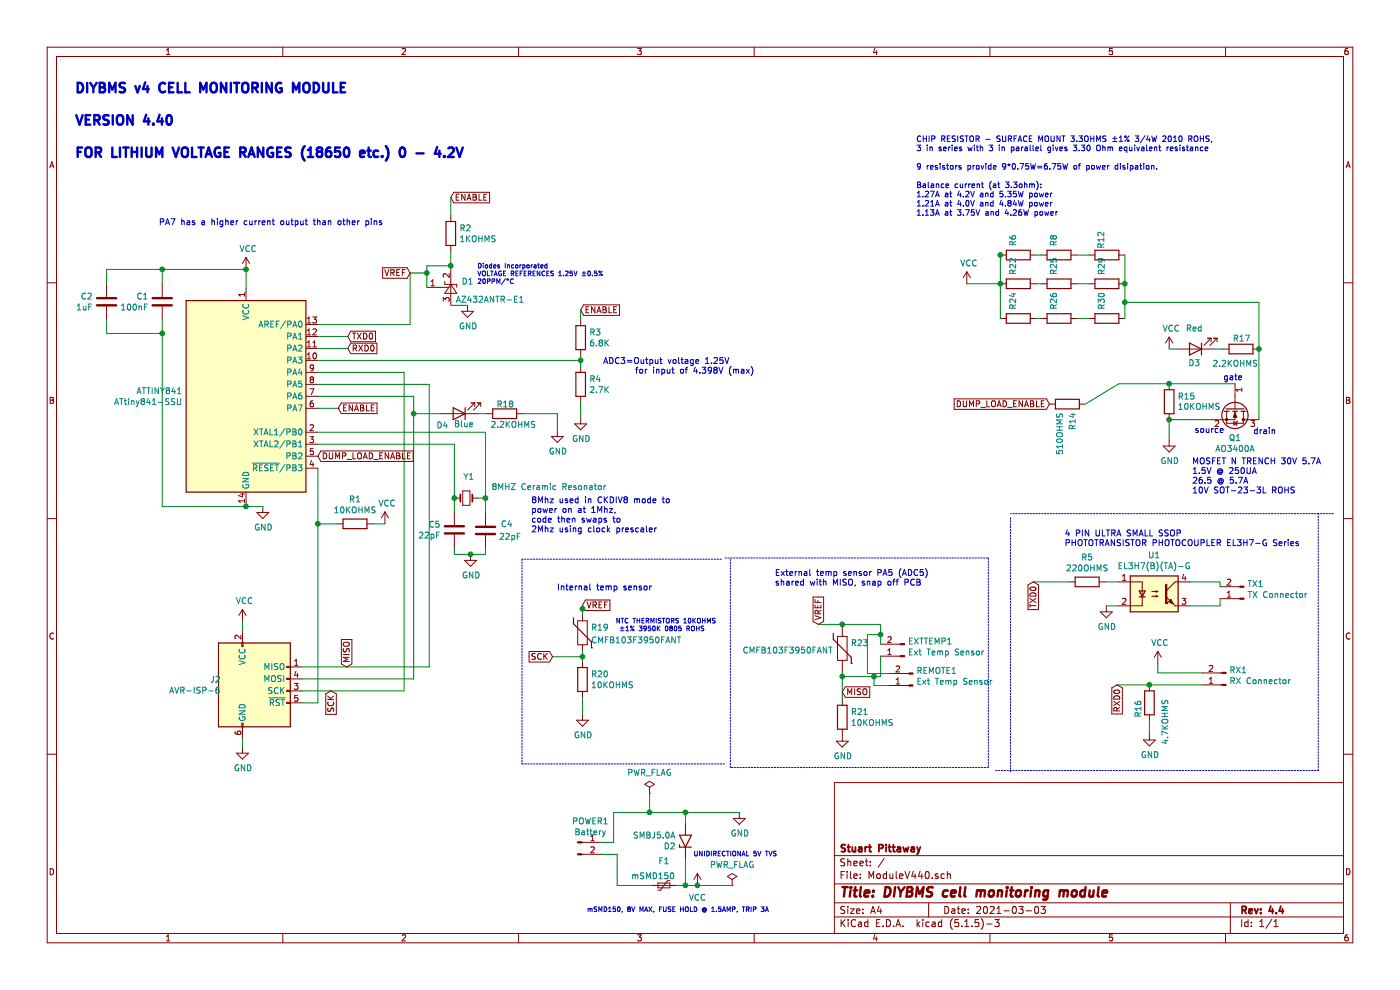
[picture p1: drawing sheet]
EESchema Schematic File Version 4
EELAYER 30 0
EELAYER END
$Descr A4 11693 8268
encoding utf-8
Sheet 1 1
Title "DIYBMS cell monitoring module"
Date "2021-03-03"
Rev "4.4"
Comp "Stuart Pittaway"
Comment1 ""
Comment2 ""
Comment3 ""
Comment4 ""
$EndDescr
$Comp
L MCU_Microchip_ATtiny:ATtiny841-SSU ATTINY841
U 1 1
P 2055 3310
F 0 "ATTINY841" H 1525 3356 50  0000 R CNN
F 1 "ATtiny841-SSU" H 1525 3265 50  0000 R CNN
F 2 "Package_SO:SOIC-14_3.9x8.7mm_P1.27mm" H 2055 3310 50  0001 C CIN
F 3 "http://ww1.microchip.com/downloads/en/DeviceDoc/Atmel-8495-8-bit-AVR-Microcontrollers-ATtiny441-ATtiny841_Datasheet.pdf" H 2055 3310 50  0001 C CNN
F 4 "C219103" H 2055 3310 50  0001 C CNN "LCSCStockCode"
	1    2055 3310
	1    0    0    -1  
$EndComp
$Comp
L power:VCC #PWR0101
U 1 1
P 5825 7395
F 0 "#PWR0101" H 5825 7245 50  0001 C CNN
F 1 "VCC" H 5825 7295 50  0000 C CNN
F 2 "" H 5825 7395 50  0001 C CNN
F 3 "" H 5825 7395 50  0001 C CNN
	1    5825 7395
	1    0    0    -1  
$EndComp
$Comp
L power:GND #PWR0102
U 1 1
P 6175 6785
F 0 "#PWR0102" H 6175 6535 50  0001 C CNN
F 1 "GND" H 6180 6612 50  0000 C CNN
F 2 "" H 6175 6785 50  0001 C CNN
F 3 "" H 6175 6785 50  0001 C CNN
	1    6175 6785
	1    0    0    -1  
$EndComp
Wire Wire Line
	2055 4210 2055 4230
$Comp
L power:PWR_FLAG #FLG0101
U 1 1
P 5425 6625
F 0 "#FLG0101" H 5425 6700 50  0001 C CNN
F 1 "PWR_FLAG" H 5425 6799 50  0000 C CNN
F 2 "" H 5425 6625 50  0001 C CNN
F 3 "~" H 5425 6625 50  0001 C CNN
	1    5425 6625
	1    0    0    -1  
$EndComp
$Comp
L power:PWR_FLAG #FLG0102
U 1 1
P 6115 7395
F 0 "#FLG0102" H 6115 7470 50  0001 C CNN
F 1 "PWR_FLAG" H 6115 7569 50  0000 C CNN
F 2 "" H 6115 7395 50  0001 C CNN
F 3 "~" H 6115 7395 50  0001 C CNN
	1    6115 7395
	1    0    0    -1  
$EndComp
$Comp
L Device:C C1
U 1 1
P 1355 2520
F 0 "C1" H 1241 2566 50  0000 R CNN
F 1 "100nF" H 1241 2475 50  0000 R CNN
F 2 "Capacitor_SMD:C_0805_2012Metric" H 1393 2370 50  0001 C CNN
F 3 "" H 1355 2520 50  0001 C CNN
F 4 "C49678" H 1355 2520 50  0001 C CNN "LCSCStockCode"
F 5 "CC0805KRX7R9BB104" H 1355 2520 50  0001 C CNN "PartNumber"
	1    1355 2520
	1    0    0    -1  
$EndComp
Wire Wire Line
	2055 2250 1355 2250
Wire Wire Line
	1355 2250 1355 2370
Wire Wire Line
	1355 4230 2055 4230
$Comp
L Connector:Conn_01x02_Male POWER1
U 1 1
P 4825 7035
F 0 "POWER1" H 4931 7213 50  0000 C CNN
F 1 "Battery" H 4931 7122 50  0000 C CNN
F 2 "Connector_JST:JST_PH_S2B-PH-K_1x02_P2.00mm_Horizontal" H 4825 7035 50  0001 C CNN
F 3 "https://datasheet.lcsc.com/szlcsc/JST-Sales-America-S2B-PH-K-S-LF-SN_C173752.pdf" H 4825 7035 50  0001 C CNN
F 4 "C265016" H 4825 7035 50  0001 C CNN "LCSCStockCode"
F 5 "S2B-PH-K(LF)(SN)" H 4825 7035 50  0001 C CNN "PartNumber"
	1    4825 7035
	1    0    0    -1  
$EndComp
Wire Wire Line
	2055 2250 2055 2410
Wire Wire Line
	5425 6785 5425 6625
$Comp
L Device:R R1
U 1 1
P 2965 4375
F 0 "R1" V 2758 4375 50  0000 C CNN
F 1 "10KOHMS" V 2849 4375 50  0000 C CNN
F 2 "Resistor_SMD:R_0805_2012Metric" V 2895 4375 50  0001 C CNN
F 3 "" H 2965 4375 50  0001 C CNN
F 4 "C17414" V 2965 4375 50  0001 C CNN "LCSCStockCode"
F 5 "0805W8F1002T5E" V 2965 4375 50  0001 C CNN "PartNumber"
	1    2965 4375
	0    1    1    0   
$EndComp
$Comp
L power:VCC #PWR01
U 1 1
P 3215 4375
F 0 "#PWR01" H 3215 4225 50  0001 C CNN
F 1 "VCC" H 3232 4548 50  0000 C CNN
F 2 "" H 3215 4375 50  0001 C CNN
F 3 "" H 3215 4375 50  0001 C CNN
	1    3215 4375
	1    0    0    -1  
$EndComp
Wire Wire Line
	3115 4375 3215 4375
$Comp
L Connector:AVR-ISP-6 J2
U 1 1
P 2125 5770
F 0 "J2" H 1845 5866 50  0000 R CNN
F 1 "AVR-ISP-6" H 1845 5775 50  0000 R CNN
F 2 "Pin_Headers:Pin_Header_Straight_2x03_Pitch2.54mm" V 1875 5820 50  0001 C CNN
F 3 "https://lcsc.com/product-detail/Pin-Header-Female-Header_Boom-Precision-Elec-2-54mm-2-3P-Header_C65114.html" H 850 5220 50  0001 C CNN
F 4 "C65114" H 2125 5770 50  0001 C CNN "LCSCStockCode"
	1    2125 5770
	1    0    0    -1  
$EndComp
$Comp
L power:VCC #PWR0103
U 1 1
P 2025 5190
F 0 "#PWR0103" H 2025 5040 50  0001 C CNN
F 1 "VCC" H 2042 5363 50  0000 C CNN
F 2 "" H 2025 5190 50  0001 C CNN
F 3 "" H 2025 5190 50  0001 C CNN
	1    2025 5190
	1    0    0    -1  
$EndComp
Wire Wire Line
	2025 5270 2025 5190
$Comp
L power:GND #PWR0104
U 1 1
P 2025 6240
F 0 "#PWR0104" H 2025 5990 50  0001 C CNN
F 1 "GND" H 2030 6067 50  0000 C CNN
F 2 "" H 2025 6240 50  0001 C CNN
F 3 "" H 2025 6240 50  0001 C CNN
	1    2025 6240
	1    0    0    -1  
$EndComp
Wire Wire Line
	2025 6170 2025 6240
Wire Wire Line
	3585 3210 3585 5570
Wire Wire Line
	2655 3210 3585 3210
Wire Wire Line
	3455 3310 2655 3310
Wire Wire Line
	2655 3110 3375 3110
$Comp
L power:GND #PWR0105
U 1 1
P 2195 4230
F 0 "#PWR0105" H 2195 3980 50  0001 C CNN
F 1 "GND" H 2200 4057 50  0000 C CNN
F 2 "" H 2195 4230 50  0001 C CNN
F 3 "" H 2195 4230 50  0001 C CNN
	1    2195 4230
	1    0    0    -1  
$EndComp
Wire Wire Line
	5125 6785 5125 7035
$Comp
L power:VCC #PWR0106
U 1 1
P 2055 2250
F 0 "#PWR0106" H 2055 2100 50  0001 C CNN
F 1 "VCC" H 2072 2423 50  0000 C CNN
F 2 "" H 2055 2250 50  0001 C CNN
F 3 "" H 2055 2250 50  0001 C CNN
	1    2055 2250
	1    0    0    -1  
$EndComp
Connection ~ 2055 2250
Wire Wire Line
	2815 4375 2655 4375
Connection ~ 2055 4230
Wire Wire Line
	2195 4230 2055 4230
$Comp
L Reference_Voltage:LM385Z-ADJ D1
U 1 1
P 3765 2400
F 0 "D1" V 3811 2312 50  0000 R CNN
F 1 "AZ432ANTR-E1" V 3660 2360 50  0000 R CNN
F 2 "Package_TO_SOT_SMD:SOT-23" H 3765 2200 50  0001 C CIN
F 3 "https://datasheet.lcsc.com/szlcsc/Diodes-Incorporated-AZ432ANTR-E1_C84139.pdf" H 3765 2400 50  0001 C CIN
F 4 "C84139" V 3765 2400 50  0001 C CNN "LCSCStockCode"
F 5 "AZ432ANTR-E1" V 3765 2400 50  0001 C CNN "PartNumber"
	1    3765 2400
	0    -1   -1   0   
$EndComp
$Comp
L Device:R R2
U 1 1
P 3765 1950
F 0 "R2" H 3835 1996 50  0000 L CNN
F 1 "1KOHMS" H 3835 1905 50  0000 L CNN
F 2 "Resistor_SMD:R_0805_2012Metric" V 3695 1950 50  0001 C CNN
F 3 "" H 3765 1950 50  0001 C CNN
F 4 "C17513" V 2965 4050 50  0001 C CNN "LCSCStockCode"
F 5 "0805W8F1001T5E" V 2965 4050 50  0001 C CNN "PartNumber"
	1    3765 1950
	1    0    0    -1  
$EndComp
Wire Wire Line
	3765 2250 3765 2220
Connection ~ 3765 2220
Wire Wire Line
	3765 2220 3765 2100
Wire Wire Line
	3765 2550 3905 2550
$Comp
L power:GND #PWR0107
U 1 1
P 3905 2550
F 0 "#PWR0107" H 3905 2300 50  0001 C CNN
F 1 "GND" H 3910 2377 50  0000 C CNN
F 2 "" H 3905 2550 50  0001 C CNN
F 3 "" H 3905 2550 50  0001 C CNN
	1    3905 2550
	1    0    0    -1  
$EndComp
Text GLabel 2825 3410 2    50   Input ~ 0
ENABLE
Text GLabel 3765 1650 2    50   Input ~ 0
ENABLE
Wire Wire Line
	3765 1650 3765 1800
Text GLabel 4850 2590 2    50   Input ~ 0
ENABLE
Wire Wire Line
	4850 2670 4850 2590
Wire Wire Line
	2655 3410 2835 3410
Text GLabel 2905 2810 2    50   Input ~ 0
TXD0
Wire Wire Line
	2655 2810 2905 2810
Text GLabel 2905 2910 2    50   Input ~ 0
RXD0
Wire Wire Line
	2655 2910 2905 2910
Text Notes 1325 1890 0    50   ~ 0
PA7 has a higher current output than other pins
$Comp
L Isolator:PC817 U1
U 1 1
P 9640 4960
F 0 "U1" H 9640 5285 50  0000 C CNN
F 1 "EL3H7(B)(TA)-G" H 9640 5194 50  0000 C CNN
F 2 "Package_SO:SOP-4_4.4x2.6mm_P1.27mm" H 9440 4760 50  0001 L CIN
F 3 "https://datasheet.lcsc.com/szlcsc/Everlight-Elec-EL3H7-B-TA-G_C32565.pdf" H 9640 4960 50  0001 L CNN
F 4 "C32565" H 9640 4960 50  0001 C CNN "LCSCStockCode"
F 5 "EL3H7(B)(TA)-G" H 9640 4960 50  0001 C CNN "PartNumber"
F 6 "90" H 9640 4960 50  0001 C CNN "JLCPCBRotation"
	1    9640 4960
	1    0    0    -1  
$EndComp
$Comp
L Connector:Conn_01x02_Male TX1
U 1 1
P 10390 5000
F 0 "TX1" H 10363 4880 50  0000 R CNN
F 1 "TX Connector" H 10363 4971 50  0000 R CNN
F 2 "Connector_JST:JST_PH_S2B-PH-K_1x02_P2.00mm_Horizontal" H 10390 5000 50  0001 C CNN
F 3 "https://datasheet.lcsc.com/szlcsc/JST-Sales-America-S2B-PH-K-S-LF-SN_C173752.pdf" H 10390 5000 50  0001 C CNN
F 4 "C265016" H 10390 5000 50  0001 C CNN "LCSCStockCode"
F 5 "S2B-PH-K(LF)(SN)" H 10390 5000 50  0001 C CNN "PartNumber"
	1    10390 5000
	-1   0    0    1   
$EndComp
$Comp
L Device:R R5
U 1 1
P 9080 4860
F 0 "R5" V 8873 4860 50  0000 C CNN
F 1 "220OHMS" V 8964 4860 50  0000 C CNN
F 2 "Resistor_SMD:R_0805_2012Metric" V 9010 4860 50  0001 C CNN
F 3 "" H 9080 4860 50  0001 C CNN
F 4 "C17557" V 3570 5040 50  0001 C CNN "LCSCStockCode"
F 5 "0805W8F2200T5E" V 3570 5040 50  0001 C CNN "PartNumber"
	1    9080 4860
	0    1    1    0   
$EndComp
Wire Wire Line
	10190 4860 10190 4900
Wire Wire Line
	10190 5060 10190 5000
Wire Wire Line
	9230 4860 9340 4860
$Comp
L power:GND #PWR0109
U 1 1
P 9240 5060
F 0 "#PWR0109" H 9240 4810 50  0001 C CNN
F 1 "GND" H 9245 4887 50  0000 C CNN
F 2 "" H 9240 5060 50  0001 C CNN
F 3 "" H 9240 5060 50  0001 C CNN
	1    9240 5060
	1    0    0    -1  
$EndComp
Wire Wire Line
	9240 5060 9340 5060
Text GLabel 8630 4860 3    50   Input ~ 0
TXD0
Wire Wire Line
	8930 4860 8630 4860
$Comp
L Device:Q_NMOS_GSD Q1
U 1 1
P 10315 3405
F 0 "Q1" V 10565 3405 50  0000 C CNN
F 1 "AO3400A" V 10656 3405 50  0000 C CNN
F 2 "TO_SOT_Packages_SMD:SOT-23" H 10515 3505 50  0001 C CNN
F 3 "https://datasheet.lcsc.com/szlcsc/Alpha-Omega-Semicon-AOS-AO3400A_C20917.pdf" H 10315 3405 50  0001 C CNN
F 4 "C20917" V 10315 3405 50  0001 C CNN "LCSCStockCode"
F 5 "AO3400A" H 10315 3405 50  0001 C CNN "PartNumber"
	1    10315 3405
	0    1    1    0   
$EndComp
$Comp
L Device:R R15
U 1 1
P 9765 3355
F 0 "R15" H 9835 3401 50  0000 L CNN
F 1 "10KOHMS" H 9835 3315 50  0000 L CNN
F 2 "Resistor_SMD:R_0805_2012Metric" V 9695 3355 50  0001 C CNN
F 3 "" H 9765 3355 50  0001 C CNN
F 4 "C17414" H 9765 3355 50  0001 C CNN "LCSCStockCode"
F 5 "0805W8F1002T5E" H 9765 3355 50  0001 C CNN "PartNumber"
	1    9765 3355
	1    0    0    -1  
$EndComp
$Comp
L power:GND #PWR0110
U 1 1
P 9765 3675
F 0 "#PWR0110" H 9765 3425 50  0001 C CNN
F 1 "GND" H 9770 3502 50  0000 C CNN
F 2 "" H 9765 3675 50  0001 C CNN
F 3 "" H 9765 3675 50  0001 C CNN
	1    9765 3675
	1    0    0    -1  
$EndComp
Wire Wire Line
	9765 3505 9765 3675
Wire Wire Line
	10115 3505 9765 3505
Connection ~ 9765 3505
Wire Wire Line
	10315 3205 9765 3205
$Comp
L power:VCC #PWR0111
U 1 1
P 8075 2370
F 0 "#PWR0111" H 8075 2220 50  0001 C CNN
F 1 "VCC" H 8092 2543 50  0000 C CNN
F 2 "" H 8075 2370 50  0001 C CNN
F 3 "" H 8075 2370 50  0001 C CNN
	1    8075 2370
	1    0    0    -1  
$EndComp
Text Notes 10215 3185 0    50   ~ 0
gate
Text Notes 9975 3625 0    50   ~ 0
source
Text Notes 10465 3635 0    50   ~ 0
drain
Text GLabel 2655 3810 2    50   Input ~ 0
DUMP_LOAD_ENABLE
Text GLabel 8765 3375 0    50   Input ~ 0
DUMP_LOAD_ENABLE
Wire Wire Line
	9345 3205 9065 3375
Connection ~ 9765 3205
$Comp
L Connector:Conn_01x02_Male RX1
U 1 1
P 10240 5720
F 0 "RX1" H 10213 5600 50  0000 R CNN
F 1 "RX Connector" H 10213 5691 50  0000 R CNN
F 2 "Connector_JST:JST_PH_S2B-PH-K_1x02_P2.00mm_Horizontal" H 10240 5720 50  0001 C CNN
F 3 "https://datasheet.lcsc.com/szlcsc/JST-Sales-America-S2B-PH-K-S-LF-SN_C173752.pdf" H 10240 5720 50  0001 C CNN
F 4 "C265016" H 10240 5720 50  0001 C CNN "LCSCStockCode"
F 5 "S2B-PH-K(LF)(SN)" H 10240 5720 50  0001 C CNN "PartNumber"
	1    10240 5720
	-1   0    0    1   
$EndComp
$Comp
L power:VCC #PWR0112
U 1 1
P 9670 5540
F 0 "#PWR0112" H 9670 5390 50  0001 C CNN
F 1 "VCC" H 9687 5713 50  0000 C CNN
F 2 "" H 9670 5540 50  0001 C CNN
F 3 "" H 9670 5540 50  0001 C CNN
	1    9670 5540
	1    0    0    -1  
$EndComp
Wire Wire Line
	9670 5620 9670 5540
$Comp
L power:GND #PWR0113
U 1 1
P 9600 6130
F 0 "#PWR0113" H 9600 5880 50  0001 C CNN
F 1 "GND" H 9605 5957 50  0000 C CNN
F 2 "" H 9600 6130 50  0001 C CNN
F 3 "" H 9600 6130 50  0001 C CNN
	1    9600 6130
	1    0    0    -1  
$EndComp
$Comp
L Device:R R16
U 1 1
P 9600 5870
F 0 "R16" V 9690 5920 50  0000 C CNN
F 1 "4.7KOHMS" V 9465 6030 50  0000 C CNN
F 2 "Resistor_SMD:R_0805_2012Metric" V 9530 5870 50  0001 C CNN
F 3 "" H 9600 5870 50  0001 C CNN
F 4 "C17673" V 3570 5040 50  0001 C CNN "LCSCStockCode"
F 5 "0805W8F4701T5E" V 3570 5040 50  0001 C CNN "PartNumber"
F 6 "0" V 9600 5870 50  0001 C CNN "JLCPCBRotation"
	1    9600 5870
	-1   0    0    1   
$EndComp
Wire Wire Line
	9600 6020 9600 6130
Text GLabel 9330 5720 3    50   Input ~ 0
RXD0
Wire Wire Line
	9330 5720 9600 5720
Connection ~ 9600 5720
$Comp
L Device:LED D3
U 1 1
P 9985 2915
F 0 "D3" H 9995 3035 50  0000 C CNN
F 1 "Red" H 9995 2745 50  0000 C CNN
F 2 "LED_SMD:LED_0805_2012Metric" H 9985 2915 50  0001 C CNN
F 3 "" H 9985 2915 50  0001 C CNN
F 4 "C84256" H 9985 2915 50  0001 C CNN "LCSCStockCode"
F 5 "2012HRK-620D" H 9985 2915 50  0001 C CNN "PartNumber"
	1    9985 2915
	-1   0    0    1   
$EndComp
Wire Wire Line
	10135 2915 10215 2915
$Comp
L Device:Thermistor R19
U 1 1
P 4865 5285
F 0 "R19" H 4935 5331 50  0000 L CNN
F 1 "CMFB103F3950FANT" H 4935 5225 50  0000 L CNN
F 2 "Resistor_SMD:R_0805_2012Metric" V 4795 5285 50  0001 C CNN
F 3 "https://datasheet.lcsc.com/szlcsc/Guangdong-Fenghua-Advanced-Tech-CMFB103F3950FANT_C51597.pdf" H 4865 5285 50  0001 C CNN
F 4 "C51597" V 4685 3105 50  0001 C CNN "LCSCStockCode"
F 5 "CMFB103F3950FANT" V 4685 3105 50  0001 C CNN "PartNumber"
	1    4865 5285
	1    0    0    -1  
$EndComp
$Comp
L Device:R R20
U 1 1
P 4865 5675
F 0 "R20" H 4935 5721 50  0000 L CNN
F 1 "10KOHMS" H 4935 5630 50  0000 L CNN
F 2 "Resistor_SMD:R_0805_2012Metric" V 4795 5675 50  0001 C CNN
F 3 "" H 4865 5675 50  0001 C CNN
F 4 "C17414" V 4685 3105 50  0001 C CNN "LCSCStockCode"
F 5 "0805W8F1002T5E" V 4685 3105 50  0001 C CNN "PartNumber"
	1    4865 5675
	1    0    0    -1  
$EndComp
Wire Wire Line
	4865 5135 4865 5085
$Comp
L power:GND #PWR0115
U 1 1
P 4865 5965
F 0 "#PWR0115" H 4865 5715 50  0001 C CNN
F 1 "GND" H 4870 5792 50  0000 C CNN
F 2 "" H 4865 5965 50  0001 C CNN
F 3 "" H 4865 5965 50  0001 C CNN
	1    4865 5965
	1    0    0    -1  
$EndComp
Wire Wire Line
	4865 5965 4865 5825
$Comp
L Device:R R21
U 1 1
P 7035 5990
F 0 "R21" H 7105 6036 50  0000 L CNN
F 1 "10KOHMS" H 7105 5945 50  0000 L CNN
F 2 "Resistor_SMD:R_0805_2012Metric" V 6965 5990 50  0001 C CNN
F 3 "" H 7035 5990 50  0001 C CNN
F 4 "C17414" V 5315 4360 50  0001 C CNN "LCSCStockCode"
F 5 "0805W8F1002T5E" V 5315 4360 50  0001 C CNN "PartNumber"
	1    7035 5990
	1    0    0    -1  
$EndComp
$Comp
L power:GND #PWR0116
U 1 1
P 7035 6140
F 0 "#PWR0116" H 7035 5890 50  0001 C CNN
F 1 "GND" H 7040 5967 50  0000 C CNN
F 2 "" H 7035 6140 50  0001 C CNN
F 3 "" H 7035 6140 50  0001 C CNN
	1    7035 6140
	1    0    0    -1  
$EndComp
Connection ~ 4865 5085
Wire Wire Line
	4865 5085 4865 5055
Wire Wire Line
	3375 3110 3375 5770
Wire Wire Line
	4865 5435 4865 5485
Wire Wire Line
	4865 5485 4615 5485
Connection ~ 4865 5485
Wire Wire Line
	4865 5485 4865 5525
Text GLabel 3425 2280 0    50   Input ~ 0
VREF
Text Notes 8890 4570 0    50   ~ 0
4 PIN ULTRA SMALL SSOP\nPHOTOTRANSISTOR PHOTOCOUPLER EL3H7-G Series\n
Wire Wire Line
	2655 2710 3425 2710
Wire Wire Line
	5825 7395 6115 7395
$Comp
L Device:R R14
U 1 1
P 8915 3375
F 0 "R14" H 8985 3421 50  0000 L CNN
F 1 "510OHMS" H 8985 3315 50  0000 L CNN
F 2 "Resistor_SMD:R_0805_2012Metric" V 8845 3375 50  0001 C CNN
F 3 "" H 8915 3375 50  0001 C CNN
F 4 "C17734" V 4095 4915 50  0001 C CNN "LCSCStockCode"
F 5 "0805W8F5100T5E" V 4095 4915 50  0001 C CNN "PartNumber"
	1    8915 3375
	0    1    1    0   
$EndComp
Wire Wire Line
	1355 2670 1355 2785
Wire Wire Line
	9940 4860 10190 4860
Wire Wire Line
	9940 5060 10190 5060
Wire Wire Line
	9670 5620 10040 5620
Wire Wire Line
	9600 5720 10040 5720
Wire Wire Line
	5025 7035 5125 7035
$Comp
L power:VCC #PWR0118
U 1 1
P 9765 2915
F 0 "#PWR0118" H 9765 2765 50  0001 C CNN
F 1 "VCC" H 9782 3088 50  0000 C CNN
F 2 "" H 9765 2915 50  0001 C CNN
F 3 "" H 9765 2915 50  0001 C CNN
	1    9765 2915
	1    0    0    -1  
$EndComp
Text Notes 9955 4130 0    50   ~ 0
MOSFET N TRENCH 30V 5.7A \n1.5V @ 250UA \n26.5 @ 5.7A\n10V SOT-23-3L ROHS
$Comp
L Device:R R17
U 1 1
P 10365 2915
F 0 "R17" V 10275 2845 50  0000 L CNN
F 1 "2.2KOHMS" V 10485 2675 50  0000 L CNN
F 2 "Resistor_SMD:R_0805_2012Metric" V 10295 2915 50  0001 C CNN
F 3 "" H 10365 2915 50  0001 C CNN
F 4 "C17520" V 4565 5975 50  0001 C CNN "LCSCStockCode"
F 5 "0805W8F2201T5E" V 4565 5975 50  0001 C CNN "PartNumber"
	1    10365 2915
	0    1    1    0   
$EndComp
Wire Wire Line
	8355 2130 8365 2130
$Comp
L Device:R R30
U 1 1
P 9245 2660
F 0 "R30" H 9315 2706 50  0000 L CNN
F 1 "3.3OHM 3/4W" H 9315 2615 50  0001 L CNN
F 2 "Resistor_SMD:R_2010_5025Metric" V 9175 2660 50  0001 C CNN
F 3 "" H 9245 2660 50  0001 C CNN
F 4 "C270971" V 3555 5080 50  0001 C CNN "LCSCStockCode"
F 5 "201007F330KT4E" V 3555 5080 50  0001 C CNN "PartNumber"
F 6 "" H 9245 2660 50  0001 C CNN "JLCPCBRotation"
	1    9245 2660
	0    -1   -1   0   
$EndComp
$Comp
L Device:R R26
U 1 1
P 8845 2660
F 0 "R26" H 8915 2706 50  0000 L CNN
F 1 "3.3OHM 3/4W" H 8915 2615 50  0001 L CNN
F 2 "Resistor_SMD:R_2010_5025Metric" V 8775 2660 50  0001 C CNN
F 3 "" H 8845 2660 50  0001 C CNN
F 4 "C270971" V 3855 5080 50  0001 C CNN "LCSCStockCode"
F 5 "201007F330KT4E" V 3855 5080 50  0001 C CNN "PartNumber"
F 6 "" H 8845 2660 50  0001 C CNN "JLCPCBRotation"
	1    8845 2660
	0    -1   -1   0   
$EndComp
$Comp
L Device:R R24
U 1 1
P 8505 2660
F 0 "R24" H 8575 2706 50  0000 L CNN
F 1 "3.3OHM 3/4W" H 8255 2940 50  0001 L CNN
F 2 "Resistor_SMD:R_2010_5025Metric" V 8435 2660 50  0001 C CNN
F 3 "" H 8505 2660 50  0001 C CNN
F 4 "C270971" V 3855 5080 50  0001 C CNN "LCSCStockCode"
F 5 "201007F330KT4E" V 3855 5080 50  0001 C CNN "PartNumber"
F 6 "" H 8505 2660 50  0001 C CNN "JLCPCBRotation"
	1    8505 2660
	0    -1   -1   0   
$EndComp
Wire Wire Line
	8655 2370 8695 2370
$Comp
L Device:R R29
U 1 1
P 9245 2370
F 0 "R29" H 9315 2416 50  0000 L CNN
F 1 "3.3OHM 3/4W" V 9315 2325 50  0001 L CNN
F 2 "Resistor_SMD:R_2010_5025Metric" V 9175 2370 50  0001 C CNN
F 3 "" H 9245 2370 50  0001 C CNN
F 4 "C270971" V 3555 4790 50  0001 C CNN "LCSCStockCode"
F 5 "201007F330KT4E" V 3555 4790 50  0001 C CNN "PartNumber"
F 6 "" H 9245 2370 50  0001 C CNN "JLCPCBRotation"
	1    9245 2370
	0    -1   -1   0   
$EndComp
$Comp
L Device:R R22
U 1 1
P 8505 2370
F 0 "R22" H 8575 2416 50  0000 L CNN
F 1 "3.3OHM 3/4W" V 8575 2325 50  0001 L CNN
F 2 "Resistor_SMD:R_2010_5025Metric" V 8435 2370 50  0001 C CNN
F 3 "" H 8505 2370 50  0001 C CNN
F 4 "C270971" V 3855 4790 50  0001 C CNN "LCSCStockCode"
F 5 "201007F330KT4E" V 3855 4790 50  0001 C CNN "PartNumber"
F 6 "" H 8505 2370 50  0001 C CNN "JLCPCBRotation"
	1    8505 2370
	0    -1   -1   0   
$EndComp
Wire Wire Line
	8655 2130 8695 2130
$Comp
L Device:R R12
U 1 1
P 9245 2130
F 0 "R12" H 9295 2180 50  0000 L CNN
F 1 "3.3OHM 3/4W" H 9335 2075 50  0001 L CNN
F 2 "Resistor_SMD:R_2010_5025Metric" V 9175 2130 50  0001 C CNN
F 3 "" H 9245 2130 50  0001 C CNN
F 4 "C270971" V 3555 4550 50  0001 C CNN "LCSCStockCode"
F 5 "201007F330KT4E" V 3555 4550 50  0001 C CNN "PartNumber"
F 6 "" H 9245 2130 50  0001 C CNN "JLCPCBRotation"
	1    9245 2130
	0    -1   -1   0   
$EndComp
$Comp
L Device:R R8
U 1 1
P 8845 2130
F 0 "R8" H 8915 2176 50  0000 L CNN
F 1 "3.3OHM 3/4W" H 8940 2090 50  0001 L CNN
F 2 "Resistor_SMD:R_2010_5025Metric" V 8775 2130 50  0001 C CNN
F 3 "" H 8845 2130 50  0001 C CNN
F 4 "C270971" V 3855 4550 50  0001 C CNN "LCSCStockCode"
F 5 "201007F330KT4E" V 3855 4550 50  0001 C CNN "PartNumber"
F 6 "" H 8845 2130 50  0001 C CNN "JLCPCBRotation"
	1    8845 2130
	0    -1   -1   0   
$EndComp
$Comp
L Device:R R6
U 1 1
P 8505 2130
F 0 "R6" H 8575 2176 50  0000 L CNN
F 1 "3.3OHM 3/4W" H 7785 2680 50  0001 L CNN
F 2 "Resistor_SMD:R_2010_5025Metric" V 8435 2130 50  0001 C CNN
F 3 "" H 8505 2130 50  0001 C CNN
F 4 "C270971" V 3855 4550 50  0001 C CNN "LCSCStockCode"
F 5 "201007F330KT4E" V 3855 4550 50  0001 C CNN "PartNumber"
F 6 "" H 8505 2130 50  0001 C CNN "JLCPCBRotation"
	1    8505 2130
	0    -1   -1   0   
$EndComp
Wire Wire Line
	9395 2370 9395 2525
Wire Wire Line
	9395 2130 9395 2370
Connection ~ 9395 2370
Wire Wire Line
	8355 2370 8355 2130
Connection ~ 8355 2370
Connection ~ 8355 2130
Wire Wire Line
	8655 2660 8695 2660
Text Notes 3985 2380 0    39   ~ 0
Diodes Incorporated\nVOLTAGE REFERENCES 1.25V ±0.5% \n20PPM/°C
Wire Wire Line
	3565 2400 3565 2280
Wire Wire Line
	3565 2220 3765 2220
Wire Wire Line
	3565 2280 3425 2280
Connection ~ 3565 2280
Wire Wire Line
	3565 2280 3565 2220
Wire Wire Line
	3425 2280 3425 2710
$Comp
L Connector:Conn_01x02_Male EXTTEMP1
U 1 1
P 7555 5480
F 0 "EXTTEMP1" H 7528 5360 50  0000 R CNN
F 1 "Ext Temp Sensor" H 7528 5451 50  0000 R CNN
F 2 "Connector_JST:JST_PH_S2B-PH-K_1x02_P2.00mm_Horizontal" H 7555 5480 50  0001 C CNN
F 3 "https://datasheet.lcsc.com/szlcsc/JST-Sales-America-S2B-PH-K-S-LF-SN_C173752.pdf" H 7555 5480 50  0001 C CNN
F 4 "C265016" H 7555 5480 50  0001 C CNN "LCSCStockCode"
F 5 "S2B-PH-K(LF)(SN)" H 7555 5480 50  0001 C CNN "PartNumber"
	1    7555 5480
	-1   0    0    1   
$EndComp
$Comp
L Device:Polyfuse_Small F1
U 1 1
P 5545 7395
F 0 "F1" V 5340 7395 50  0000 C CNN
F 1 "mSMD150" V 5465 7305 50  0000 C CNN
F 2 "Fuse:Fuse_1812_4532Metric" H 5595 7195 50  0001 L CNN
F 3 "https://datasheet.lcsc.com/szlcsc/TECHFUSE-mSMD150_C70121.pdf" H 5545 7395 50  0001 C CNN
F 4 "C70121" V 5545 7395 50  0001 C CNN "LCSCStockCode"
F 5 "mSMD150" H 5545 7395 50  0001 C CNN "PartNumber"
	1    5545 7395
	0    1    1    0   
$EndComp
Wire Wire Line
	5025 7135 5155 7135
Wire Wire Line
	5155 7135 5155 7395
Wire Wire Line
	5155 7395 5445 7395
Wire Wire Line
	5645 7395 5725 7395
Connection ~ 5825 7395
Text Notes 4900 7625 0    39   ~ 0
mSMD150, 8V MAX, FUSE HOLD @ 1.5AMP, TRIP 3A
Wire Wire Line
	8355 2370 8355 2660
Wire Wire Line
	8355 2370 8075 2370
$Comp
L Device:R R25
U 1 1
P 8845 2370
F 0 "R25" H 8915 2416 50  0000 L CNN
F 1 "3.3OHM 3/4W" V 9010 810 50  0001 L CNN
F 2 "Resistor_SMD:R_2010_5025Metric" V 8775 2370 50  0001 C CNN
F 3 "" H 8845 2370 50  0001 C CNN
F 4 "C270971" V 3855 4790 50  0001 C CNN "LCSCStockCode"
F 5 "201007F330KT4E" V 3855 4790 50  0001 C CNN "PartNumber"
F 6 "" H 8845 2370 50  0001 C CNN "JLCPCBRotation"
	1    8845 2370
	0    -1   -1   0   
$EndComp
Text Notes 6470 4900 0    50   ~ 0
External temp sensor PA5 (ADC5) \nshared with MISO, snap off PCB
$Comp
L power:GND #PWR02
U 1 1
P 3930 4630
F 0 "#PWR02" H 3930 4380 50  0001 C CNN
F 1 "GND" H 3935 4457 50  0000 C CNN
F 2 "" H 3930 4630 50  0001 C CNN
F 3 "" H 3930 4630 50  0001 C CNN
	1    3930 4630
	1    0    0    -1  
$EndComp
$Comp
L Device:C C4
U 1 1
P 4055 4430
F 0 "C4" H 4285 4485 50  0000 R CNN
F 1 "22pF" H 4355 4380 50  0000 R CNN
F 2 "Capacitor_SMD:C_0805_2012Metric" H 4093 4280 50  0001 C CNN
F 3 "https://datasheet.lcsc.com/szlcsc/Samsung-Electro-Mechanics-CL10C220JB8NNNC_C1653.pdf" H 4055 4430 50  0001 C CNN
F 4 "C1804" H 4055 4430 50  0001 C CNN "LCSCStockCode"
F 5 "CL21C220JBANNNC" H 4055 4430 50  0001 C CNN "PartNumber"
	1    4055 4430
	1    0    0    -1  
$EndComp
$Comp
L Device:C C5
U 1 1
P 3795 4425
F 0 "C5" H 3681 4471 50  0000 R CNN
F 1 "22pF" H 3681 4380 50  0000 R CNN
F 2 "Capacitor_SMD:C_0805_2012Metric" H 3833 4275 50  0001 C CNN
F 3 "https://datasheet.lcsc.com/szlcsc/Samsung-Electro-Mechanics-CL10C220JB8NNNC_C1653.pdf" H 3795 4425 50  0001 C CNN
F 4 "C1804" H 3795 4425 50  0001 C CNN "LCSCStockCode"
F 5 "CL21C220JBANNNC" H 3795 4425 50  0001 C CNN "PartNumber"
F 6 "0" H 3795 4425 50  0001 C CNN "JLCPCBRotation"
	1    3795 4425
	1    0    0    -1  
$EndComp
Wire Wire Line
	3995 4160 4055 4160
Connection ~ 4055 4160
Wire Wire Line
	2655 3710 3795 3710
Wire Wire Line
	3795 3710 3795 4160
Wire Wire Line
	2655 3610 4055 3610
Wire Wire Line
	4055 3610 4055 4160
Wire Wire Line
	4055 4580 4055 4630
Wire Wire Line
	4055 4160 4055 4280
Text Notes 5140 5280 0    39   ~ 0
NTC THERMISTORS 10KOHMS\n ±1% 3950K 0805 ROHS
Wire Wire Line
	9345 3205 9765 3205
Wire Wire Line
	4655 3455 4655 3595
Wire Wire Line
	4365 3455 4655 3455
$Comp
L power:GND #PWR0114
U 1 1
P 4655 3595
F 0 "#PWR0114" H 4655 3345 50  0001 C CNN
F 1 "GND" H 4660 3422 50  0000 C CNN
F 2 "" H 4655 3595 50  0001 C CNN
F 3 "" H 4655 3595 50  0001 C CNN
	1    4655 3595
	1    0    0    -1  
$EndComp
Wire Wire Line
	3985 3455 4065 3455
$Comp
L Device:R R18
U 1 1
P 4215 3455
F 0 "R18" V 4135 3385 50  0000 L CNN
F 1 "2.2KOHMS" V 4305 3335 50  0000 L CNN
F 2 "Resistor_SMD:R_0805_2012Metric" V 4145 3455 50  0001 C CNN
F 3 "" H 4215 3455 50  0001 C CNN
F 4 "C17520" V 2085 4495 50  0001 C CNN "LCSCStockCode"
F 5 "0805W8F2201T5E" V 2085 4495 50  0001 C CNN "PartNumber"
F 6 "0" V 4215 3455 50  0001 C CNN "JLCPCBRotation"
	1    4215 3455
	0    1    1    0   
$EndComp
$Comp
L Device:LED D4
U 1 1
P 3835 3455
F 0 "D4" H 3975 3555 50  0000 C CNN
F 1 "Blue" H 3795 3545 50  0000 C CNN
F 2 "LED_SMD:LED_0805_2012Metric" H 3835 3455 50  0001 C CNN
F 3 "https://datasheet.lcsc.com/szlcsc/Hubei-KENTO-Elec-Green-0805-Iv-207-249-mcd-atIF-20mA_C2297.pdf" H 3835 3455 50  0001 C CNN
F 4 "C2293" H 3835 3455 50  0001 C CNN "LCSCStockCode"
F 5 "Blue LED" H 3835 3455 50  0001 C CNN "PartNumber"
	1    3835 3455
	-1   0    0    1   
$EndComp
Wire Wire Line
	3455 5670 3455 3455
Wire Wire Line
	3685 3455 3455 3455
Connection ~ 3455 3455
Wire Wire Line
	3455 3310 3455 3455
Text Notes 5035 3130 0    50   ~ 0
ADC3=Output voltage 1.25V \n       for input of 4.398V (max)
Wire Wire Line
	4850 3010 4850 2970
Connection ~ 4850 3010
Wire Wire Line
	4850 3490 4850 3360
$Comp
L power:GND #PWR0108
U 1 1
P 4850 3490
F 0 "#PWR0108" H 4850 3240 50  0001 C CNN
F 1 "GND" H 4855 3317 50  0000 C CNN
F 2 "" H 4850 3490 50  0001 C CNN
F 3 "" H 4850 3490 50  0001 C CNN
	1    4850 3490
	1    0    0    -1  
$EndComp
Wire Wire Line
	4850 3060 4850 3010
$Comp
L Device:R R4
U 1 1
P 4850 3210
F 0 "R4" H 4920 3256 50  0000 L CNN
F 1 "2.7K" H 4920 3165 50  0000 L CNN
F 2 "Resistor_SMD:R_0805_2012Metric" V 4780 3210 50  0001 C CNN
F 3 "" H 4850 3210 50  0001 C CNN
F 4 "C17530" V 3130 3250 50  0001 C CNN "LCSCStockCode"
F 5 "0805W8F2701T5E" V 3130 3250 50  0001 C CNN "PartNumber"
	1    4850 3210
	1    0    0    -1  
$EndComp
$Comp
L Device:R R3
U 1 1
P 4850 2820
F 0 "R3" H 4920 2866 50  0000 L CNN
F 1 "6.8K" H 4920 2775 50  0000 L CNN
F 2 "Resistor_SMD:R_0805_2012Metric" V 4780 2820 50  0001 C CNN
F 3 "" H 4850 2820 50  0001 C CNN
F 4 "C17772" V 3130 3250 50  0001 C CNN "LCSCStockCode"
F 5 "0805W8F6801T5E" V 3130 3250 50  0001 C CNN "PartNumber"
	1    4850 2820
	1    0    0    -1  
$EndComp
Wire Wire Line
	2655 3010 4850 3010
Connection ~ 10515 2915
Wire Wire Line
	10515 2915 10515 3505
Wire Wire Line
	9765 2915 9835 2915
Connection ~ 2655 4375
Wire Wire Line
	2655 4375 2655 5870
Wire Wire Line
	2655 3910 2655 4375
Wire Wire Line
	3795 4160 3795 4275
Connection ~ 3795 4160
$Comp
L Device:Crystal_Small Y1
U 1 1
P 3895 4160
F 0 "Y1" H 3915 4340 50  0000 C CNN
F 1 "8MHZ Ceramic Resonator" H 4585 4255 50  0000 C CNN
F 2 "Crystals:Crystal_SMD_5032-2pin_5.0x3.2mm" H 3895 4160 50  0001 C CNN
F 3 "https://datasheet.lcsc.com/szlcsc/1903061615_Yangxing-Tech-X50328MSB2GI_C115962.pdf" H 3895 4160 50  0001 C CNN
F 4 "C115962" H 3895 4160 50  0001 C CNN "LCSCStockCode"
F 5 "X50328MSB2GI" H 3895 4160 50  0001 C CNN "PartNumber"
	1    3895 4160
	1    0    0    -1  
$EndComp
Text Notes 4435 4455 0    50   ~ 0
8Mhz used in CKDIV8 mode to \npower on at 1Mhz,\ncode then swaps to \n2Mhz using clock prescaler
Text Notes 620  1330 0    79   ~ 16
DIYBMS v4 CELL MONITORING MODULE\n\nVERSION 4.40\n\nFOR LITHIUM VOLTAGE RANGES (18650 etc.) 0 - 4.2V
Wire Wire Line
	3795 4630 3930 4630
Wire Wire Line
	3795 4630 3795 4575
Connection ~ 3930 4630
Wire Wire Line
	3930 4630 4055 4630
Wire Wire Line
	2525 5670 3455 5670
Wire Wire Line
	2525 5570 3585 5570
Wire Wire Line
	2525 5870 2655 5870
$Comp
L Device:C C2
U 1 1
P 890 2520
F 0 "C2" H 776 2566 50  0000 R CNN
F 1 "1uF" H 776 2475 50  0000 R CNN
F 2 "Capacitor_SMD:C_0805_2012Metric" H 928 2370 50  0001 C CNN
F 3 "" H 890 2520 50  0001 C CNN
F 4 "C28323" H 890 2520 50  0001 C CNN "LCSCStockCode"
F 5 "CL21B105KBFNNNE" H 890 2520 50  0001 C CNN "PartNumber"
	1    890  2520
	1    0    0    -1  
$EndComp
Wire Wire Line
	890  2370 890  2250
Wire Wire Line
	890  2250 1355 2250
Connection ~ 1355 2250
Wire Wire Line
	890  2670 890  2785
Wire Wire Line
	890  2785 1355 2785
Connection ~ 1355 2785
Wire Wire Line
	1355 2785 1355 4230
$Comp
L Device:Thermistor R23
U 1 1
P 7035 5415
F 0 "R23" H 7105 5461 50  0000 L CNN
F 1 "CMFB103F3950FANT" H 6200 5400 50  0000 L CNN
F 2 "Resistor_SMD:R_0805_2012Metric" V 6965 5415 50  0001 C CNN
F 3 "https://datasheet.lcsc.com/szlcsc/Guangdong-Fenghua-Advanced-Tech-CMFB103F3950FANT_C51597.pdf" H 7035 5415 50  0001 C CNN
F 4 "C51597" V 6855 3235 50  0001 C CNN "LCSCStockCode"
F 5 "CMFB103F3950FANT" V 6855 3235 50  0001 C CNN "PartNumber"
	1    7035 5415
	1    0    0    -1  
$EndComp
Text GLabel 2895 5570 1    50   Input ~ 0
MISO
Text GLabel 6835 5215 1    50   Input ~ 0
VREF
Wire Wire Line
	6835 5215 7035 5215
Text GLabel 7035 5780 2    50   Input ~ 0
MISO
Wire Wire Line
	7035 5215 7355 5215
Wire Wire Line
	7355 5215 7355 5300
Connection ~ 7035 5215
Wire Notes Line
	8440 4325 8440 6445
Wire Notes Line
	8315 6435 11010 6435
Wire Notes Line
	11010 6435 11010 4280
Wire Notes Line
	11135 4290 8440 4290
Wire Notes Line
	6055 4660 8255 4660
Wire Notes Line
	8255 4660 8255 6410
Wire Notes Line
	8255 6410 6100 6410
Wire Notes Line
	6100 6410 6100 4670
Text GLabel 2765 5770 3    50   Input ~ 0
SCK
Text GLabel 4615 5485 0    50   Input ~ 0
SCK
Wire Wire Line
	2525 5770 3375 5770
Text Notes 4650 4940 0    50   ~ 0
Internal temp sensor
Wire Notes Line
	6025 4670 4360 4670
Wire Notes Line
	4360 4670 4360 6380
Wire Notes Line
	4360 6380 6055 6380
Text GLabel 4865 5055 2    50   Input ~ 0
VREF
$Comp
L Diode:SM6T6V8A D2
U 1 1
P 5725 7025
F 0 "D2" V 5679 7105 50  0000 L CNN
F 1 "SMBJ5.0A" V 5770 7105 50  0000 L CNN
F 2 "Diode_SMD:D_SMB" H 5725 7025 50  0001 C CNN
F 3 "https://datasheet.lcsc.com/szlcsc/1912111437_AnBon-SMBJ5-0A_C440263.pdf" H 5725 7025 50  0001 C CNN
F 4 "C440263" V 5725 7025 50  0001 C CNN "LCSCStockCode"
F 5 "" V 5725 7025 50  0001 C CNN "JLCPCBRotation"
	1    5725 7025
	0    -1   -1   0   
$EndComp
Wire Wire Line
	5725 7175 5725 7395
Connection ~ 5725 7395
Wire Wire Line
	5725 7395 5825 7395
Wire Wire Line
	5725 6875 5725 6785
Wire Wire Line
	5725 6785 5425 6785
Connection ~ 5425 6785
Text Notes 5790 7160 0    39   ~ 0
UNIDIRECTIONAL 5V TVS 
$Comp
L Connector:Conn_01x02_Male REMOTE1
U 1 1
P 7625 5725
F 0 "REMOTE1" H 7598 5605 50  0000 R CNN
F 1 "Ext Temp Sensor" H 7598 5696 50  0000 R CNN
F 2 "Connector_PinHeader_2.54mm:PinHeader_1x02_P2.54mm_Vertical" H 7625 5725 50  0001 C CNN
F 3 "https://datasheet.lcsc.com/szlcsc/JST-Sales-America-S2B-PH-K-S-LF-SN_C173752.pdf" H 7625 5725 50  0001 C CNN
	1    7625 5725
	-1   0    0    1   
$EndComp
Wire Wire Line
	7355 5300 7245 5300
Wire Wire Line
	7245 5300 7245 5625
Wire Wire Line
	7245 5625 7425 5625
Connection ~ 7355 5300
Wire Wire Line
	7355 5300 7355 5380
Wire Wire Line
	7425 5725 7300 5725
Wire Wire Line
	7300 5725 7300 5650
Wire Wire Line
	7035 5650 7035 5615
Wire Wire Line
	7035 5840 7035 5650
Connection ~ 7035 5650
Wire Wire Line
	7035 5650 7300 5650
Connection ~ 7300 5650
Wire Wire Line
	7300 5650 7355 5650
Wire Wire Line
	7355 5650 7355 5480
Wire Wire Line
	5725 6785 6175 6785
Wire Wire Line
	5125 6785 5425 6785
Connection ~ 5725 6785
Text Notes 7650 1965 0    47   ~ 0
CHIP RESISTOR - SURFACE MOUNT 3.3OHMS ±1% 3/4W 2010 ROHS, \n3 in series with 3 in parallel gives 3.30 Ohm equivalent resistance\n\n9 resistors provide 9*0.75W=6.75W of power disipation.\n\nBalance current (at 3.3ohm):\n1.27A at 4.2V and 5.35W power\n1.21A at 4.0V and 4.84W power\n1.13A at 3.75V and 4.26W power\n\n\n
Connection ~ 9395 2525
Wire Wire Line
	9395 2525 9395 2660
Wire Wire Line
	8995 2370 9095 2370
Wire Wire Line
	8995 2130 9095 2130
Wire Wire Line
	8995 2660 9095 2660
Wire Wire Line
	9395 2525 10515 2525
Wire Wire Line
	10515 2525 10515 2915
$EndSCHEMATC
